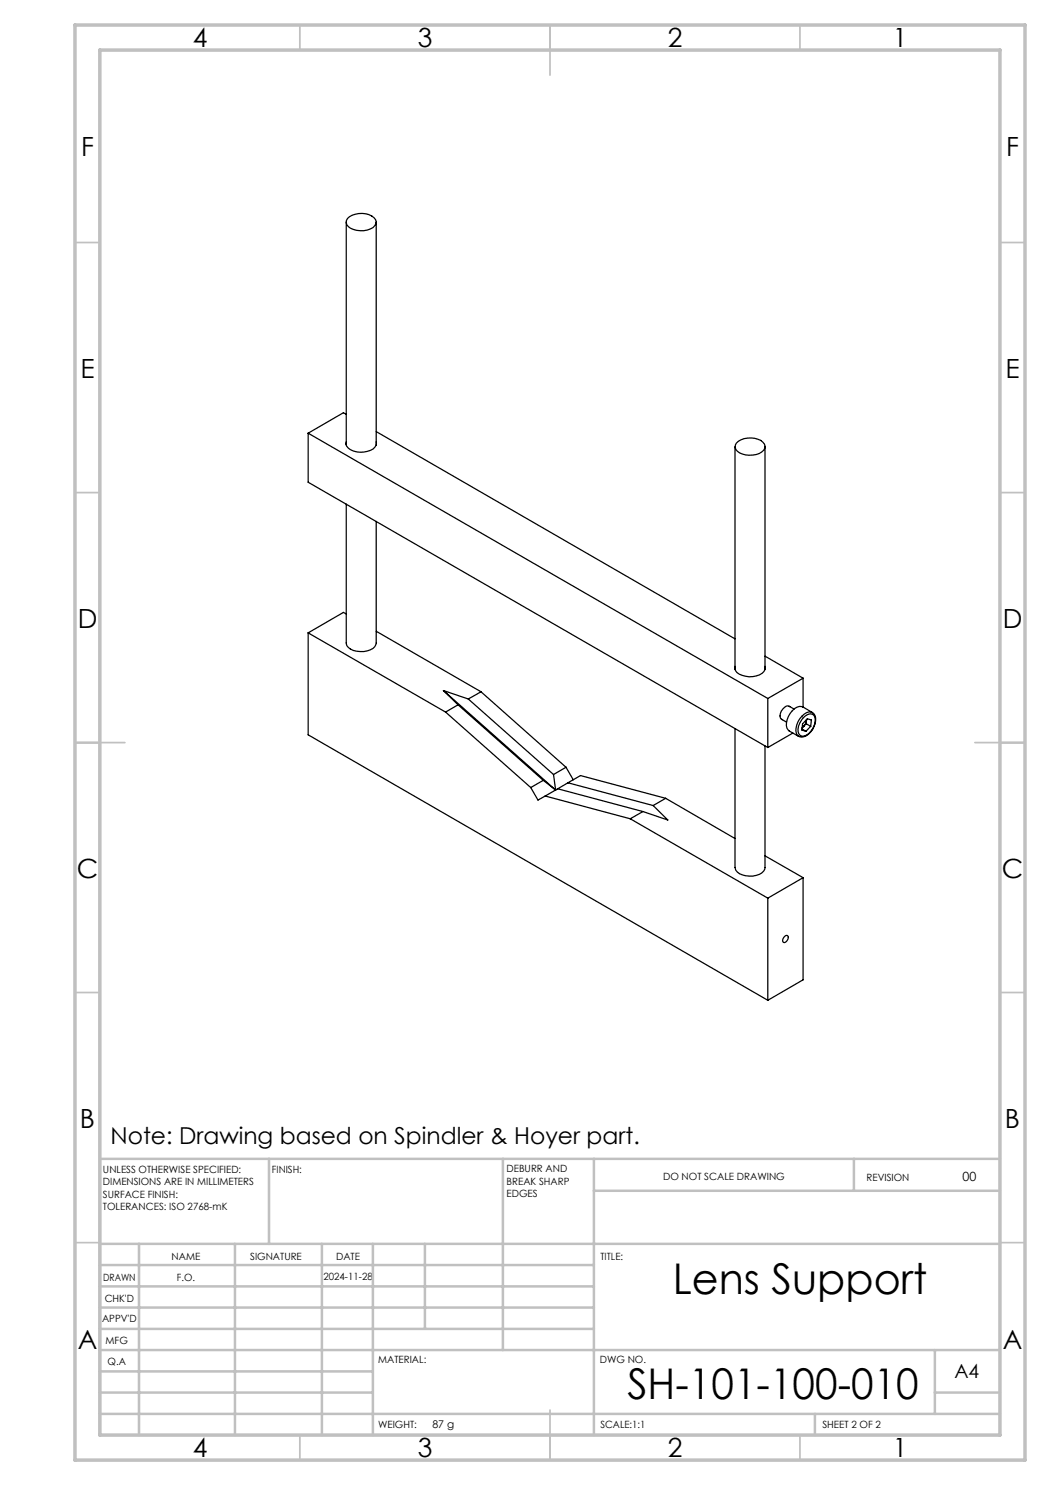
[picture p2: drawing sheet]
<svg xmlns="http://www.w3.org/2000/svg" width="210mm" height="297mm" viewBox="0 0 210 297" stroke-linecap="round" stroke-linejoin="round" font-family="sans-serif">
<g fill="none" stroke="#000" stroke-width=".25">
<path d="M69.3 44.4v44.6M69.5 43.7a4 4 0 0 1 5.6 .2 1.66 1.66 0 0 1-1.6 2.1 4.1 4.1 0 0 1-4.1-1.1l-.1-.8zM75.2 44.4v44.6M61.6 86.6l92 53.1M61.6 86.6v9.8l92 53.1M69.3 88.4a1.32 1.32 0 0 0 .8 1.5 4.3 4.3 0 0 0 4.9-.5l.2-.4v-.6M69.3 82.9l-.6-.4-7.1 4.1M75.2 86.3l71.8 41.5M147 89.3v44.6M147.3 88.6a4.2 4.2 0 0 1 5.3-.2 1.16 1.16 0 0 1-.2 2 4.4 4.4 0 0 1-4.9-.2 1.16 1.16 0 0 1-.2-1.6zM153 89.3v44.6M69.3 100.8v27.8a2.02 2.02 0 0 0 2 1.6 4 4 0 0 0 3.7-.9l.2-.7v-24.3"/>
<path d="M61.6 126.6v20.4l92 53.1M61.6 126.6l27.5 15.8M69.3 122.8l-.6-.3-7.1 4.1M75.2 126.3l21 12.1M88.7 138.1l22.4 19.9M88.7 138.1l2.9 2.9M88.7 138.1l5 1.7M93.7 139.8l17 15.1M96.2 138.4l-2.5 1.4M96.2 138.4l17 15.1M147 133.3a1.57 1.57 0 0 0 1.4 1.8 4.2 4.2 0 0 0 4.4-.8l.2-.4v-.6M153 131.2l7.6 4.4"/>
<path d="M153.6 139.7v9.8M160.6 135.6l-7 4.1M160.6 135.6v5.8M89.1 142.4l17.1 15.1M91.6 141l-2.5 1.4M91.6 141l17.1 15.1M106.2 157.5l1.4 2.5 1.4-.8M108.7 156.1l-2.5 1.4M108.7 156.1l2.4 1.9M109 159.2l17 4.6M110.7 154.9l.4 3.1M111.5 157.8l-2.5 1.4"/>
<path d="M111.5 157.8l17.1 4.5M113.2 153.5l-2.5 1.4M113.2 153.5l1.5 2.5M113.6 156.6l-2.1 1.2M113.6 156.6l17 4.5M113.6 156.6l2.5-1.5 17 4.6M133.1 159.7l-2.5 1.4M133.1 159.7l13.9 8M147 145.7v27.8a2.12 2.12 0 0 0 2.1 1.7 4 4 0 0 0 3.7-1l.2-.7v-24.3M156.3 143.9l1 .5M157.8 141.2l1 .6M158 141.4l-.1-.1a.99 .99 0 0 0-1.3 .5 1.28 1.28 0 0 0-.1 2.1"/>
<path d="M158.6 146.6l-5 2.9M160.4 145.8l.8 .5M160.6 141.4a2.2 2.2 0 0 0-2.6 1.3 3 3 0 0 0-.4 3.2l2.1 1.3M160.6 141.4l1.9 1.1M160.7 143.5a1.57 1.57 0 0 1 2.1-.5 3.2 3.2 0 0 1-2.4 4.2 1.69 1.69 0 0 1-.5-2.6zM160.8 145.2l-.4 .3M160.8 145.2l-.4 .4M161.2 144.7l.9 .6M161.2 144.7l-.4 .5M161.3 143.9v.2M161.3 144.1l-.5 1.1M161.3 144.1l-.1 .6"/>
<path d="M162.1 145.3l.2-1.3-.8-.2-1 1-.1 1.2 .8 .3M162.1 145.3l-.9 1M162.5 142.5a2.12 2.12 0 0 1 .3 2.8 2.86 2.86 0 0 1-2.9 2.1l-.2-.2M162.5 142.5a1.64 1.64 0 0 0-2.1 .8 3.5 3.5 0 0 0-.9 3.8l.2 .1M126 163.8l27.6 15.8M128.6 162.3l-2.6 1.5M130.6 161.1l3 2.9-5-1.7M153 171.2l7.6 4.3M153.6 179.6v20.5M160.6 175.5v20.5l-7 4.1M160.6 175.5l-7 4.1M156.9 187.3l.6-.2a.92 .92 0 0 1-.8 1.4 .77 .77 0 0 1 .2-1.2z"/>
</g>
<g fill="none" stroke="#c0c0c0" stroke-width=".35">
<path d="M60 5v5M110 5v10M160 5v5M15 48.5h5M200 48.5h5M15 98.5h5M200 98.5h5M15 148.5h10M195 148.5h10M15 198.5h5M200 198.5h5M15 248.5h5"/>
<path d="M200 248.5h5M60 287v5M110 282v10M160 287v5"/>
</g>
<g fill="none" stroke="#c0c0c0" stroke-width=".5">
<path d="M53.8 231.8v17M100.6 231.8v38.2M118.8 231.8v55.2M118.8 238.2h81.2M170.8 231.8v6.4M200 231.8h-180v55.2M20 248.8h180M20 257.3h98.8M20 253h98.8M27.8 248.8v38.2M47 248.8v38.2M64.4 248.8v38.2"/>
<path d="M74.6 248.8v38.2M85 248.8v17M20 265.8h98.8M20 261.5h98.8M20 278.5h54.6M20 274.3h54.6M20 270h180M187 278.5h13M187 270v12.8M20 282.8h180M163 282.8v4.2"/>
</g>
<path d="M15 5h190v287h-190zM20 10h180v277h-180z" fill="none" stroke="#c0c0c0" stroke-width=".7"/>
<g font-size="8.5">
<text x="134.5" y="258.8">Lens Support</text>
<text x="125.5" y="279.7">SH-101-100-010</text>
</g>
<g font-size="5.3">
<text x="38.5" y="9.5">4</text>
<text x="83.5" y="9.5">3</text>
<text x="133.6" y="9.5">2</text>
<text x="178.6" y="9.5">1</text>
<text x="16.2" y="31.3">F</text>
<text x="201.2" y="31.3">F</text>
<text x="16.1" y="75.5">E</text>
<text x="201.1" y="75.5">E</text>
<text x="15.5" y="125.5">D</text>
<text x="200.5" y="125.5">D</text>
<text x="15.4" y="175.5">C</text>
<text x="200.4" y="175.5">C</text>
<text x="16" y="225.5">B</text>
<text x="201" y="225.5">B</text>
<text x="15.5" y="269.8">A</text>
<text x="200.5" y="269.8">A</text>
<text x="38.5" y="291.5">4</text>
<text x="83.5" y="291.5">3</text>
<text x="133.6" y="291.5">2</text>
<text x="178.6" y="291.5">1</text>
</g>
<text font-size="4.7" x="22.1" y="228.9">Note: Drawing based on Spindler &amp; Hoyer part.</text>
<text font-size="3.9" x="190.9" y="275.5">A4</text>
<text font-size="2.5" x="192.5" y="236.1">00</text>
<text font-size="2.1" x="86.5" y="285.5">87 g</text>
<g font-size="2">
<text x="20.6" y="234.6">UNLESS OTHERWISE SPECIFIED:</text>
<text x="20.6" y="237.1">DIMENSIONS ARE IN MILLIMETERS</text>
<text x="20.6" y="239.6">SURFACE FINISH:</text>
<text x="54.4" y="234.6">FINISH:</text>
<text x="101.3" y="234.5">DEBURR AND</text>
<text x="101.3" y="237">BREAK SHARP</text>
<text x="101.3" y="239.5">EDGES</text>
<text x="132.6" y="236">DO NOT SCALE DRAWING</text>
<text x="173.3" y="236.2">REVISION</text>
<text x="20.6" y="242.1">TOLERANCES: ISO 2768-mK</text>
<text x="34.3" y="252">NAME</text>
<text x="50" y="251.9">SIGNATURE</text>
<text x="67.2" y="251.9">DATE</text>
<text x="120.1" y="251.9">TITLE:</text>
<text x="20.6" y="256.1">DRAWN</text>
<text x="35.3" y="256.1">F.O.</text>
<text x="64.7" y="255.9">2024-11-28</text>
<text x="20.9" y="260.3">CHK'D</text>
<text x="20.4" y="264.4">APPV'D</text>
<text x="21.1" y="268.8">MFG</text>
<text x="21.5" y="273">Q.A</text>
<text x="75.6" y="272.5">MATERIAL:</text>
<text x="120" y="272.5">DWG NO.</text>
<text x="75.6" y="285.5">WEIGHT:</text>
<text x="120.1" y="285.6">SCALE:1:1</text>
<text x="164.5" y="285.6">SHEET 2 OF 2</text>
</g>
</svg>
